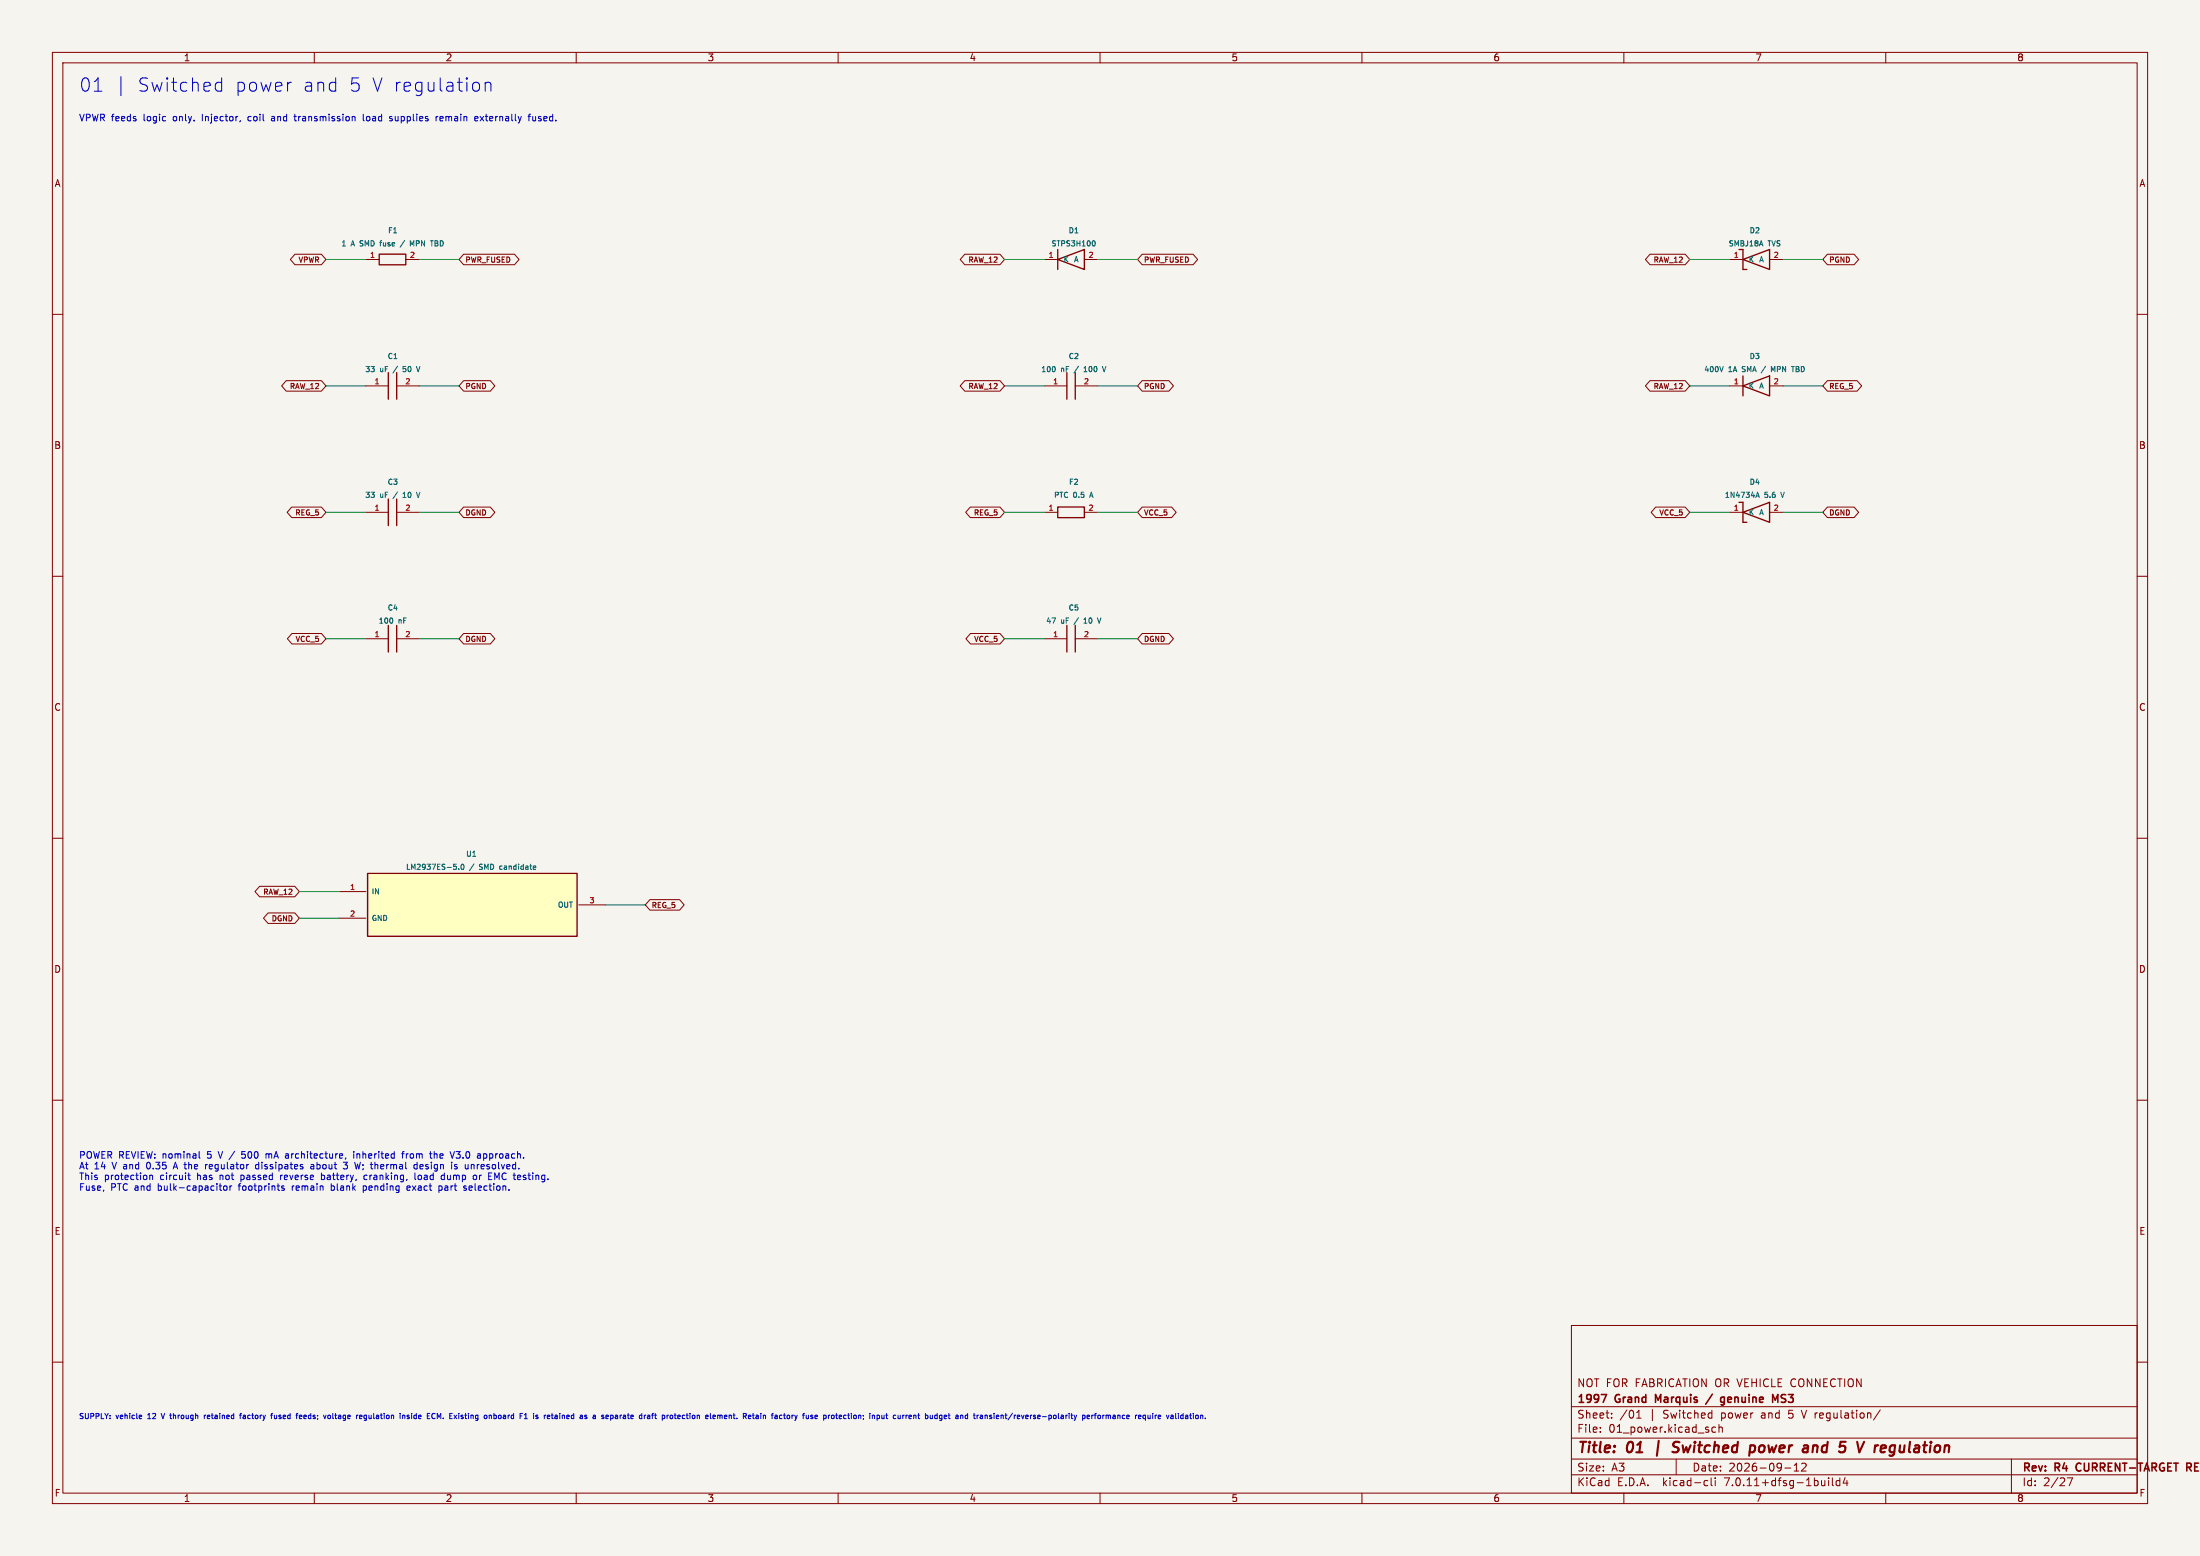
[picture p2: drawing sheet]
(kicad_sch (version 20230121) (generator eeschema) (paper "A3")
(title_block (title "01 | Switched power and 5 V regulation") (date "2026-09-12") (rev "R4 CURRENT-TARGET REVIEW") (company "1997 Grand Marquis / genuine MS3") (comment 1 "NOT FOR FABRICATION OR VEHICLE CONNECTION"))
(lib_symbols
(symbol "GM97:C" (pin_names (offset 1.016)) (in_bom yes) (on_board yes)
(property "Reference" "C" (at 0 9 0) (effects (font (size 1.27 1.27))))
(property "Value" "C" (at 0 6 0) (effects (font (size 1.27 1.27))))
(property "Footprint" "Capacitor_SMD:C_0805_2012Metric" (at 0 0 0) (effects (font (size 1.27 1.27)) hide))
(symbol "C_0_1" (polyline (pts (xy -0.8 -2.54)(xy -0.8 2.54)) (stroke (width 0.254) (type default)) (fill (type none)))(polyline (pts (xy 0.8 -2.54)(xy 0.8 2.54)) (stroke (width 0.254) (type default)) (fill (type none))))
(symbol "C_1_1" (pin passive line (at -5.08 0 0) (length 4.28) (name "~" (effects (font (size 1.0 1.0)))) (number "1" (effects (font (size 1.0 1.0)))))
(pin passive line (at 5.08 0 180) (length 4.28) (name "~" (effects (font (size 1.0 1.0)))) (number "2" (effects (font (size 1.0 1.0)))))))
(symbol "GM97:D" (pin_names (offset 1.016)) (in_bom yes) (on_board yes)
(property "Reference" "D" (at 0 9 0) (effects (font (size 1.27 1.27))))
(property "Value" "D" (at 0 6 0) (effects (font (size 1.27 1.27))))
(property "Footprint" "" (at 0 0 0) (effects (font (size 1.27 1.27)) hide))
(symbol "D_0_1" (polyline (pts (xy 2.54 1.905)(xy 2.54 -1.905)(xy -2.54 0)(xy 2.54 1.905)) (stroke (width 0.254) (type default)) (fill (type none)))(polyline (pts (xy -2.54 -1.905)(xy -2.54 1.905)) (stroke (width 0.254) (type default)) (fill (type none))))
(symbol "D_1_1" (pin passive line (at -5.08 0 0) (length 2.54) (name "K" (effects (font (size 1.0 1.0)))) (number "1" (effects (font (size 1.0 1.0)))))
(pin passive line (at 5.08 0 180) (length 2.54) (name "A" (effects (font (size 1.0 1.0)))) (number "2" (effects (font (size 1.0 1.0)))))))
(symbol "GM97:Fuse" (pin_names (offset 1.016)) (in_bom yes) (on_board yes)
(property "Reference" "F" (at 0 9 0) (effects (font (size 1.27 1.27))))
(property "Value" "Fuse" (at 0 6 0) (effects (font (size 1.27 1.27))))
(property "Footprint" "" (at 0 0 0) (effects (font (size 1.27 1.27)) hide))
(symbol "Fuse_0_1" (rectangle (start -2.54 1.016) (end 2.54 -1.016) (stroke (width 0.254) (type default)) (fill (type none))))
(symbol "Fuse_1_1" (pin passive line (at -5.08 0 0) (length 2.54) (name "~" (effects (font (size 1.0 1.0)))) (number "1" (effects (font (size 1.0 1.0)))))
(pin passive line (at 5.08 0 180) (length 2.54) (name "~" (effects (font (size 1.0 1.0)))) (number "2" (effects (font (size 1.0 1.0)))))))
(symbol "GM97:LM2937ET_5" (pin_names (offset 1.016)) (in_bom yes) (on_board yes)
(property "Reference" "U" (at 0 9 0) (effects (font (size 1.27 1.27))))
(property "Value" "LM2937ET_5" (at 0 6 0) (effects (font (size 1.27 1.27))))
(property "Footprint" "Package_TO_SOT_THT:TO-220-3_Vertical" (at 0 0 0) (effects (font (size 1.27 1.27)) hide))
(symbol "LM2937ET_5_0_1" (rectangle (start -20 6) (end 20 -6) (stroke (width 0.254) (type default)) (fill (type background))))
(symbol "LM2937ET_5_1_1" (pin power_in line (at -25.4 2.54 0) (length 5.08) (name "IN" (effects (font (size 1.0 1.0)))) (number "1" (effects (font (size 1.0 1.0)))))
(pin power_in line (at -25.4 -2.54 0) (length 5.08) (name "GND" (effects (font (size 1.0 1.0)))) (number "2" (effects (font (size 1.0 1.0)))))
(pin power_out line (at 25.4 0 180) (length 5.08) (name "OUT" (effects (font (size 1.0 1.0)))) (number "3" (effects (font (size 1.0 1.0)))))))
(symbol "GM97:Zener" (pin_names (offset 1.016)) (in_bom yes) (on_board yes)
(property "Reference" "D" (at 0 9 0) (effects (font (size 1.27 1.27))))
(property "Value" "Zener" (at 0 6 0) (effects (font (size 1.27 1.27))))
(property "Footprint" "" (at 0 0 0) (effects (font (size 1.27 1.27)) hide))
(symbol "Zener_0_1" (polyline (pts (xy 2.54 1.905)(xy 2.54 -1.905)(xy -2.54 0)(xy 2.54 1.905)) (stroke (width 0.254) (type default)) (fill (type none)))(polyline (pts (xy -2.54 -1.905)(xy -2.54 1.905)) (stroke (width 0.254) (type default)) (fill (type none)))(polyline (pts (xy -3.3 1.905)(xy -2.54 1.905)) (stroke (width 0.254) (type default)) (fill (type none)))(polyline (pts (xy -2.54 -1.905)(xy -1.8 -1.905)) (stroke (width 0.254) (type default)) (fill (type none))))
(symbol "Zener_1_1" (pin passive line (at -5.08 0 0) (length 2.54) (name "K" (effects (font (size 1.0 1.0)))) (number "1" (effects (font (size 1.0 1.0)))))
(pin passive line (at 5.08 0 180) (length 2.54) (name "A" (effects (font (size 1.0 1.0)))) (number "2" (effects (font (size 1.0 1.0))))))))
(text "01 | Switched power and 5 V regulation" (at 15 15 0) (effects (font (size 2.54 2.54)) (justify left top)))
(text "VPWR feeds logic only. Injector, coil and transmission load supplies remain externally fused." (at 15 22 0) (effects (font (size 1.27 1.27)) (justify left top)))
(symbol (lib_id "GM97:Fuse") (at 74.93 49.53 0) (unit 1) (dnp no) (in_bom yes) (on_board yes)
(property "Reference" "F1" (at 75 44 0) (effects (font (size 1.0 1.0))))
(property "Value" "1 A SMD fuse / MPN TBD" (at 75 46.5 0) (effects (font (size 1.0 1.0))))
(property "Footprint" "GM97_Layout:R_1812_4532Metric" (at 75 50 0) (effects (font (size 1.0 1.0)) hide))
(property "Population" "FIT - REVIEW" (at 75 50 0) (effects (font (size 1.0 1.0)) hide))
(property "Purpose" "External fuse in feed; footprint intentionally not assigned" (at 75 50 0) (effects (font (size 1.0 1.0)) hide)))
(wire (pts (xy 69.85 49.53) (xy 62.23 49.53)) (stroke (width 0) (type default)))
(global_label "VPWR" (shape bidirectional) (at 62.23 49.53 180) (effects (font (size 1 1)) (justify right)))
(wire (pts (xy 80.01 49.53) (xy 87.63 49.53)) (stroke (width 0) (type default)))
(global_label "PWR_FUSED" (shape bidirectional) (at 87.63 49.53 0) (effects (font (size 1 1)) (justify left)))
(symbol (lib_id "GM97:D") (at 204.47 49.53 0) (unit 1) (dnp no) (in_bom yes) (on_board yes)
(property "Reference" "D1" (at 205 44 0) (effects (font (size 1.0 1.0))))
(property "Value" "STPS3H100" (at 205 46.5 0) (effects (font (size 1.0 1.0))))
(property "Footprint" "GM97_Layout:D_SMB" (at 205 50 0) (effects (font (size 1.0 1.0)) hide))
(property "Population" "FIT - REVIEW" (at 205 50 0) (effects (font (size 1.0 1.0)) hide))
(property "Purpose" "Cathode RAW_12; reverse-battery series diode" (at 205 50 0) (effects (font (size 1.0 1.0)) hide)))
(wire (pts (xy 199.39 49.53) (xy 191.77 49.53)) (stroke (width 0) (type default)))
(global_label "RAW_12" (shape bidirectional) (at 191.77 49.53 180) (effects (font (size 1 1)) (justify right)))
(wire (pts (xy 209.55 49.53) (xy 217.17 49.53)) (stroke (width 0) (type default)))
(global_label "PWR_FUSED" (shape bidirectional) (at 217.17 49.53 0) (effects (font (size 1 1)) (justify left)))
(symbol (lib_id "GM97:Zener") (at 335.28 49.53 0) (unit 1) (dnp no) (in_bom yes) (on_board yes)
(property "Reference" "D2" (at 335 44 0) (effects (font (size 1.0 1.0))))
(property "Value" "SMBJ18A TVS" (at 335 46.5 0) (effects (font (size 1.0 1.0))))
(property "Footprint" "GM97_Layout:D_SMB" (at 335 50 0) (effects (font (size 1.0 1.0)) hide))
(property "Population" "FIT - REVIEW" (at 335 50 0) (effects (font (size 1.0 1.0)) hide))
(property "Purpose" "18 V standoff; load-dump energy and clamping must be qualified" (at 335 50 0) (effects (font (size 1.0 1.0)) hide)))
(wire (pts (xy 330.2 49.53) (xy 322.58 49.53)) (stroke (width 0) (type default)))
(global_label "RAW_12" (shape bidirectional) (at 322.58 49.53 180) (effects (font (size 1 1)) (justify right)))
(wire (pts (xy 340.36 49.53) (xy 347.98 49.53)) (stroke (width 0) (type default)))
(global_label "PGND" (shape bidirectional) (at 347.98 49.53 0) (effects (font (size 1 1)) (justify left)))
(symbol (lib_id "GM97:C") (at 74.93 73.66 0) (unit 1) (dnp no) (in_bom yes) (on_board yes)
(property "Reference" "C1" (at 75 68 0) (effects (font (size 1.0 1.0))))
(property "Value" "33 uF / 50 V" (at 75 70.5 0) (effects (font (size 1.0 1.0))))
(property "Footprint" "GM97_Layout:CP_Elec_8x10" (at 75 74 0) (effects (font (size 1.0 1.0)) hide))
(property "Population" "FIT - REVIEW" (at 75 74 0) (effects (font (size 1.0 1.0)) hide))
(property "Purpose" "Input bulk, automotive temperature/ESR selection pending" (at 75 74 0) (effects (font (size 1.0 1.0)) hide)))
(wire (pts (xy 69.85 73.66) (xy 62.23 73.66)) (stroke (width 0) (type default)))
(global_label "RAW_12" (shape bidirectional) (at 62.23 73.66 180) (effects (font (size 1 1)) (justify right)))
(wire (pts (xy 80.01 73.66) (xy 87.63 73.66)) (stroke (width 0) (type default)))
(global_label "PGND" (shape bidirectional) (at 87.63 73.66 0) (effects (font (size 1 1)) (justify left)))
(symbol (lib_id "GM97:C") (at 204.47 73.66 0) (unit 1) (dnp no) (in_bom yes) (on_board yes)
(property "Reference" "C2" (at 205 68 0) (effects (font (size 1.0 1.0))))
(property "Value" "100 nF / 100 V" (at 205 70.5 0) (effects (font (size 1.0 1.0))))
(property "Footprint" "GM97_Layout:C_0805_2012Metric" (at 205 74 0) (effects (font (size 1.0 1.0)) hide))
(property "Population" "FIT - REVIEW" (at 205 74 0) (effects (font (size 1.0 1.0)) hide))
(property "Purpose" "" (at 205 74 0) (effects (font (size 1.0 1.0)) hide)))
(wire (pts (xy 199.39 73.66) (xy 191.77 73.66)) (stroke (width 0) (type default)))
(global_label "RAW_12" (shape bidirectional) (at 191.77 73.66 180) (effects (font (size 1 1)) (justify right)))
(wire (pts (xy 209.55 73.66) (xy 217.17 73.66)) (stroke (width 0) (type default)))
(global_label "PGND" (shape bidirectional) (at 217.17 73.66 0) (effects (font (size 1 1)) (justify left)))
(symbol (lib_id "GM97:D") (at 335.28 73.66 0) (unit 1) (dnp no) (in_bom yes) (on_board yes)
(property "Reference" "D3" (at 335 68 0) (effects (font (size 1.0 1.0))))
(property "Value" "400V 1A SMA / MPN TBD" (at 335 70.5 0) (effects (font (size 1.0 1.0))))
(property "Footprint" "GM97_Layout:D_SMA" (at 335 74 0) (effects (font (size 1.0 1.0)) hide))
(property "Population" "FIT - REVIEW" (at 335 74 0) (effects (font (size 1.0 1.0)) hide))
(property "Purpose" "Regulator reverse-discharge protection" (at 335 74 0) (effects (font (size 1.0 1.0)) hide)))
(wire (pts (xy 330.2 73.66) (xy 322.58 73.66)) (stroke (width 0) (type default)))
(global_label "RAW_12" (shape bidirectional) (at 322.58 73.66 180) (effects (font (size 1 1)) (justify right)))
(wire (pts (xy 340.36 73.66) (xy 347.98 73.66)) (stroke (width 0) (type default)))
(global_label "REG_5" (shape bidirectional) (at 347.98 73.66 0) (effects (font (size 1 1)) (justify left)))
(symbol (lib_id "GM97:C") (at 74.93 97.79 0) (unit 1) (dnp no) (in_bom yes) (on_board yes)
(property "Reference" "C3" (at 75 92 0) (effects (font (size 1.0 1.0))))
(property "Value" "33 uF / 10 V" (at 75 94.5 0) (effects (font (size 1.0 1.0))))
(property "Footprint" "GM97_Layout:CP_Elec_8x10" (at 75 98 0) (effects (font (size 1.0 1.0)) hide))
(property "Population" "FIT - REVIEW" (at 75 98 0) (effects (font (size 1.0 1.0)) hide))
(property "Purpose" "ESR must meet LM2937 stability limits; no MLCC-only substitution" (at 75 98 0) (effects (font (size 1.0 1.0)) hide)))
(wire (pts (xy 69.85 97.79) (xy 62.23 97.79)) (stroke (width 0) (type default)))
(global_label "REG_5" (shape bidirectional) (at 62.23 97.79 180) (effects (font (size 1 1)) (justify right)))
(wire (pts (xy 80.01 97.79) (xy 87.63 97.79)) (stroke (width 0) (type default)))
(global_label "DGND" (shape bidirectional) (at 87.63 97.79 0) (effects (font (size 1 1)) (justify left)))
(symbol (lib_id "GM97:Fuse") (at 204.47 97.79 0) (unit 1) (dnp no) (in_bom yes) (on_board yes)
(property "Reference" "F2" (at 205 92 0) (effects (font (size 1.0 1.0))))
(property "Value" "PTC 0.5 A" (at 205 94.5 0) (effects (font (size 1.0 1.0))))
(property "Footprint" "GM97_Layout:R_1812_4532Metric" (at 205 98 0) (effects (font (size 1.0 1.0)) hide))
(property "Population" "FIT - REVIEW" (at 205 98 0) (effects (font (size 1.0 1.0)) hide))
(property "Purpose" "Resettable fuse; hold-current derating to be checked" (at 205 98 0) (effects (font (size 1.0 1.0)) hide)))
(wire (pts (xy 199.39 97.79) (xy 191.77 97.79)) (stroke (width 0) (type default)))
(global_label "REG_5" (shape bidirectional) (at 191.77 97.79 180) (effects (font (size 1 1)) (justify right)))
(wire (pts (xy 209.55 97.79) (xy 217.17 97.79)) (stroke (width 0) (type default)))
(global_label "VCC_5" (shape bidirectional) (at 217.17 97.79 0) (effects (font (size 1 1)) (justify left)))
(symbol (lib_id "GM97:Zener") (at 335.28 97.79 0) (unit 1) (dnp no) (in_bom yes) (on_board yes)
(property "Reference" "D4" (at 335 92 0) (effects (font (size 1.0 1.0))))
(property "Value" "1N4734A 5.6 V" (at 335 94.5 0) (effects (font (size 1.0 1.0))))
(property "Footprint" "GM97_Layout:D_DO-41_SOD81_P10.16mm_Horizontal" (at 335 98 0) (effects (font (size 1.0 1.0)) hide))
(property "Population" "FIT - REVIEW" (at 335 98 0) (effects (font (size 1.0 1.0)) hide))
(property "Purpose" "Backup clamp; coordinate fuse and crowbar energy" (at 335 98 0) (effects (font (size 1.0 1.0)) hide)))
(wire (pts (xy 330.2 97.79) (xy 322.58 97.79)) (stroke (width 0) (type default)))
(global_label "VCC_5" (shape bidirectional) (at 322.58 97.79 180) (effects (font (size 1 1)) (justify right)))
(wire (pts (xy 340.36 97.79) (xy 347.98 97.79)) (stroke (width 0) (type default)))
(global_label "DGND" (shape bidirectional) (at 347.98 97.79 0) (effects (font (size 1 1)) (justify left)))
(symbol (lib_id "GM97:C") (at 74.93 121.92 0) (unit 1) (dnp no) (in_bom yes) (on_board yes)
(property "Reference" "C4" (at 75 116 0) (effects (font (size 1.0 1.0))))
(property "Value" "100 nF" (at 75 118.5 0) (effects (font (size 1.0 1.0))))
(property "Footprint" "GM97_Layout:C_0805_2012Metric" (at 75 122 0) (effects (font (size 1.0 1.0)) hide))
(property "Population" "FIT - REVIEW" (at 75 122 0) (effects (font (size 1.0 1.0)) hide))
(property "Purpose" "" (at 75 122 0) (effects (font (size 1.0 1.0)) hide)))
(wire (pts (xy 69.85 121.92) (xy 62.23 121.92)) (stroke (width 0) (type default)))
(global_label "VCC_5" (shape bidirectional) (at 62.23 121.92 180) (effects (font (size 1 1)) (justify right)))
(wire (pts (xy 80.01 121.92) (xy 87.63 121.92)) (stroke (width 0) (type default)))
(global_label "DGND" (shape bidirectional) (at 87.63 121.92 0) (effects (font (size 1 1)) (justify left)))
(symbol (lib_id "GM97:C") (at 204.47 121.92 0) (unit 1) (dnp no) (in_bom yes) (on_board yes)
(property "Reference" "C5" (at 205 116 0) (effects (font (size 1.0 1.0))))
(property "Value" "47 uF / 10 V" (at 205 118.5 0) (effects (font (size 1.0 1.0))))
(property "Footprint" "GM97_Layout:CP_Elec_8x10" (at 205 122 0) (effects (font (size 1.0 1.0)) hide))
(property "Population" "FIT - REVIEW" (at 205 122 0) (effects (font (size 1.0 1.0)) hide))
(property "Purpose" "" (at 205 122 0) (effects (font (size 1.0 1.0)) hide)))
(wire (pts (xy 199.39 121.92) (xy 191.77 121.92)) (stroke (width 0) (type default)))
(global_label "VCC_5" (shape bidirectional) (at 191.77 121.92 180) (effects (font (size 1 1)) (justify right)))
(wire (pts (xy 209.55 121.92) (xy 217.17 121.92)) (stroke (width 0) (type default)))
(global_label "DGND" (shape bidirectional) (at 217.17 121.92 0) (effects (font (size 1 1)) (justify left)))
(symbol (lib_id "GM97:LM2937ET_5") (at 90.17 172.72 0) (unit 1) (dnp no) (in_bom yes) (on_board yes)
(property "Reference" "U1" (at 90 163 0) (effects (font (size 1.0 1.0))))
(property "Value" "LM2937ES-5.0 / SMD candidate" (at 90 165.5 0) (effects (font (size 1.0 1.0))))
(property "Footprint" "GM97_Layout:TO-263-3_TabPin2" (at 90 173 0) (effects (font (size 1.0 1.0)) hide))
(property "Population" "FIT - REVIEW" (at 90 173 0) (effects (font (size 1.0 1.0)) hide))
(property "Purpose" "500 mA linear regulator; heatsink and worst-case rail budget required" (at 90 173 0) (effects (font (size 1.0 1.0)) hide)))
(wire (pts (xy 64.77 170.18) (xy 57.15 170.18)) (stroke (width 0) (type default)))
(global_label "RAW_12" (shape bidirectional) (at 57.15 170.18 180) (effects (font (size 1 1)) (justify right)))
(wire (pts (xy 64.77 175.26) (xy 57.15 175.26)) (stroke (width 0) (type default)))
(global_label "DGND" (shape bidirectional) (at 57.15 175.26 180) (effects (font (size 1 1)) (justify right)))
(wire (pts (xy 115.57 172.72) (xy 123.19 172.72)) (stroke (width 0) (type default)))
(global_label "REG_5" (shape bidirectional) (at 123.19 172.72 0) (effects (font (size 1 1)) (justify left)))
(text "POWER REVIEW: nominal 5 V / 500 mA architecture, inherited from the V3.0 approach.\nAt 14 V and 0.35 A the regulator dissipates about 3 W; thermal design is unresolved.\nThis protection circuit has not passed reverse battery, cranking, load dump or EMC testing.\nFuse, PTC and bulk-capacitor footprints remain blank pending exact part selection." (at 15 220 0) (effects (font (size 1.27 1.27)) (justify left top)))

(text "SUPPLY: vehicle 12 V through retained factory fused feeds; voltage regulation inside ECM. Existing onboard F1 is retained as a separate draft protection element. Retain factory fuse protection; input current budget and transient/reverse-polarity performance require validation." (at 15 270 0) (effects (font (size 1.0 1.0)) (justify left top))))
